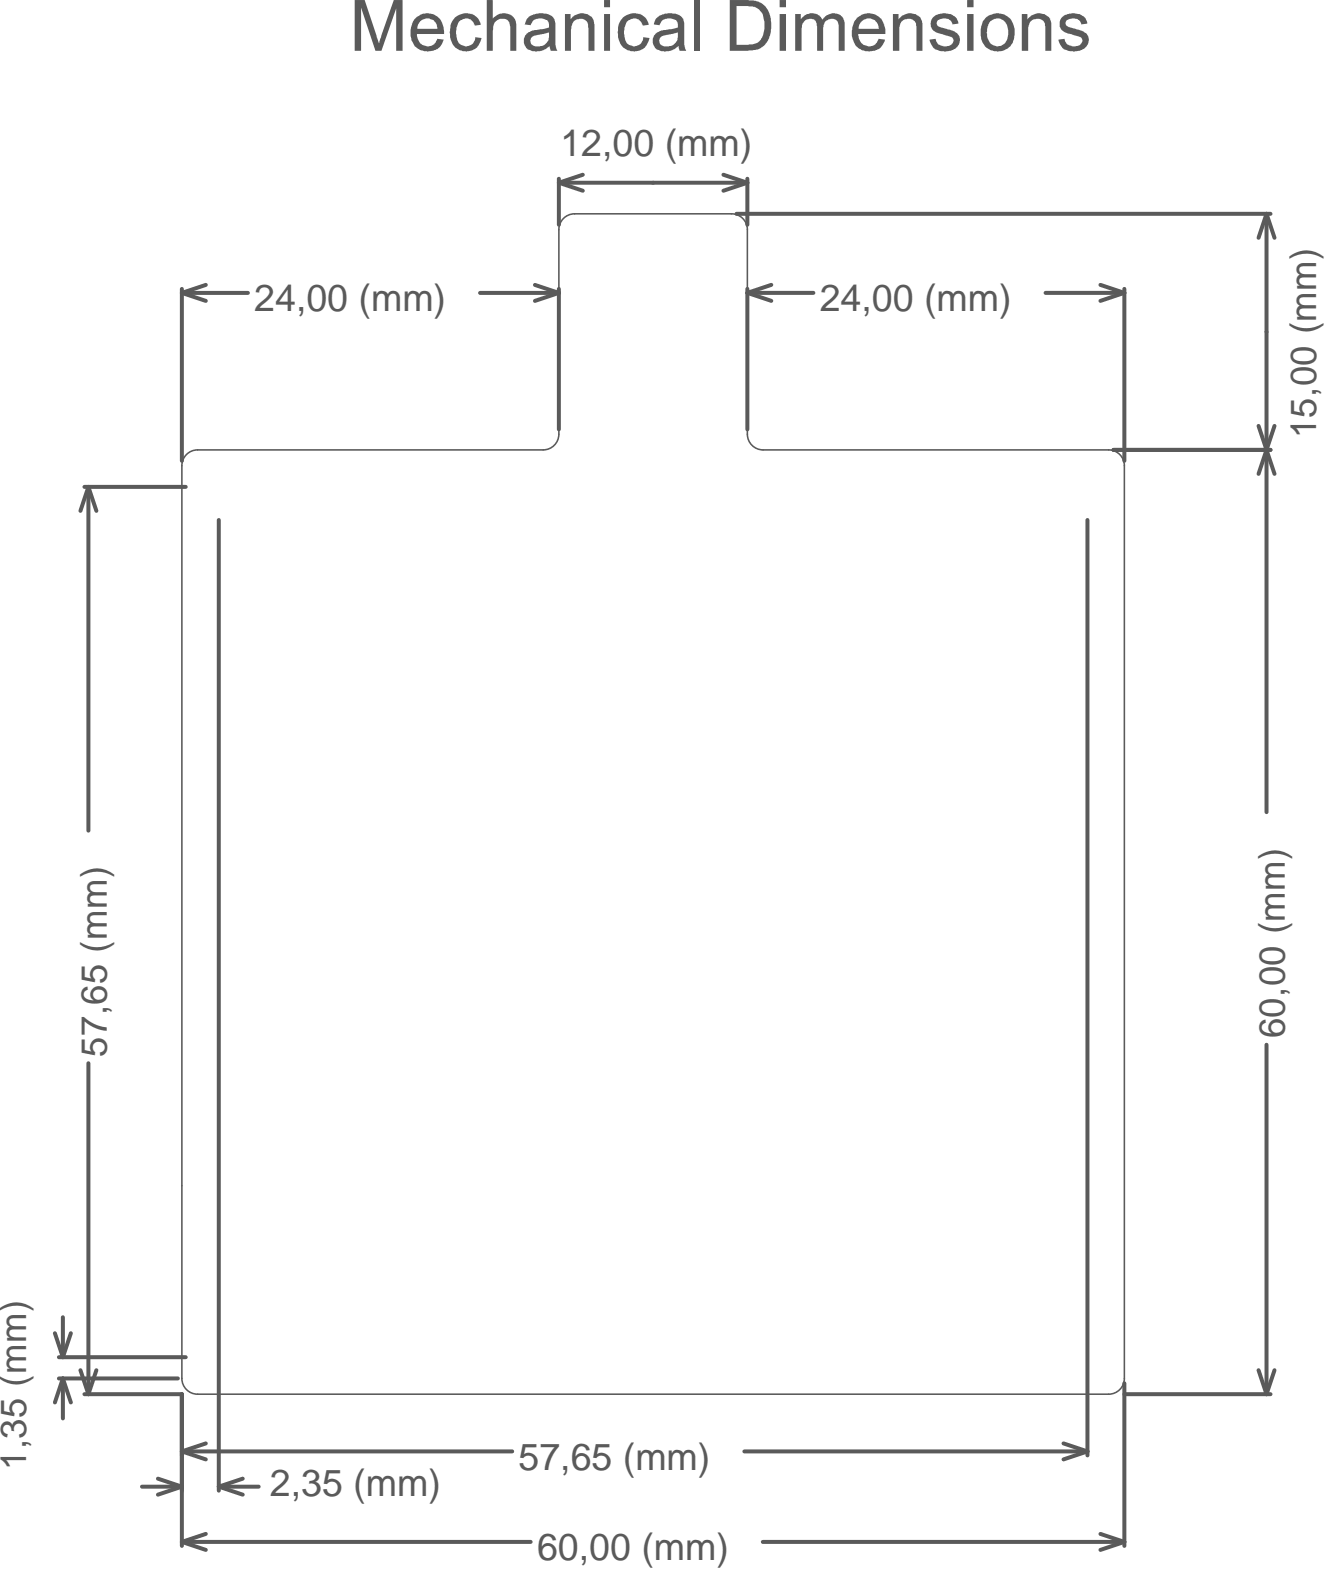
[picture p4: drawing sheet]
<svg xmlns="http://www.w3.org/2000/svg" width="141mm" height="167mm" viewBox="0 0 141 167" stroke-linecap="round" stroke-linejoin="round" font-family="sans-serif">
<g fill="none" stroke="#5a5a5a" stroke-width=".42">
<path d="M59.1 18.9v4.9M59.1 19.3l2.6 .9M59.1 19.3h20M61.7 18.5l-2.6 .8M76.6 18.5l2.5 .8M79.1 18.9v4.9M79.1 19.3l-2.5 .9M19.2 30.6v18.2M19.2 31l2.6 .8M19.2 31h7M21.8 30.1l-2.6 .9M50.8 31h8.3"/>
<path d="M56.6 30.1l2.5 .9M59.1 30.6v14.8M59.1 31l-2.5 .8M77.9 22.6h56.6M79.1 30.6v14.8M79.1 31h7M79.1 31l2.5 .8M81.6 30.1l-2.5 .9M110.7 31h8.3M116.5 30.1l2.5 .9M119 30.6v18.2M119 31l-2.5 .8"/>
<path d="M134 22.6l-.8 2.6M134 22.6v63.3M134 22.6l.9 2.6M8.9 51.5h10.8M9.4 51.5l-.9 2.5M9.4 51.5v36.4M9.4 51.5l.8 2.5M23.2 55v102.7M115.1 55v99M117.8 47.6h16.7M133.2 45.1l1.7 5M134.9 45.1l-1.7 5"/>
<path d="M9.4 112.5v35M134 110.5v37M6.7 139.3v4.3M5.8 141l.9 2.6M6.2 145.8h12.6M6.2 143.6h13.5M6.7 145.8l.8 2.6M6.7 145.8l-.9 2.6M6.7 145.8v4.3M7.5 141l-.8 2.6M8.5 145l.9 2.5M8.9 147.5h10.3v16"/>
<path d="M10.2 145l-.8 2.5M15 157.3h4.2M16.7 156.4l2.5 .9M19.2 153.5l2.6 .9M19.2 157.3l-2.5 .8M19.2 153.5h35M21.8 152.7l-2.6 .8M23.2 157.3h4.2M23.2 157.3l2.5 .8M25.7 156.4l-2.5 .9M78.8 153.5h36.3M112.6 152.7l2.5 .8"/>
<path d="M115.1 153.5l-2.5 .9M119 146.3v17.2M119 147.5h15.5M133.2 145l.8 2.5M134.9 145l-.9 2.5M19.2 163.1l2.6 .9M19.2 163.1h37M21.8 162.3l-2.6 .8M80.7 163.1h38.3M116.5 162.3l2.5 .8M119 163.1l-2.5 .9"/>
</g>
<g fill="#5a5a5a">
<path d="M37.5 0h1.1l1.5 4.6 1.6-4.6h.9v5.4h-.7v-4.5l-1.5 4.5h-.7l-1.5-4.6v4.6h-.7z"/>
<path d="M48.1 1.9a1.66 1.66 0 0 1 2.7 .5l.1 .2-.7 .1a.96 .96 0 0 0-1-.8 .96 .96 0 0 0-.9 .9 1.96 1.96 0 0 0 .4 1.9 .97 .97 0 0 0 1 .1 .97 .97 0 0 0 .6-.9l.7 .1a1.59 1.59 0 0 1-1.7 1.4 1.75 1.75 0 0 1-1.7-2.2l.1-.3a1.42 1.42 0 0 1 .4-1z"/>
<path d="M51.5 0h.6v1.9a1.43 1.43 0 0 1 2.5 .4v3.1h-.6v-2.5a.89 .89 0 0 0-.7-.9 .89 .89 0 0 0-1 .6l-.2 .7v2.1h-.6z"/>
<path d="M59.8 1.5h.6v.5a1.42 1.42 0 0 1 2.4 .1l.1 .5v2.8h-.6v-2.4a.87 .87 0 0 0-.6-1 1.02 1.02 0 0 0-1.3 1.1v2.3h-.6z"/>
<path d="M65.9 1.9a1.66 1.66 0 0 1 2.7 .5l.1 .2-.7 .1a.96 .96 0 0 0-1-.8 .96 .96 0 0 0-.9 .9 1.96 1.96 0 0 0 .4 1.9 .97 .97 0 0 0 1 .1 .97 .97 0 0 0 .6-.9l.6 .1a1.59 1.59 0 0 1-1.6 1.4 1.75 1.75 0 0 1-1.7-2.2v-.3a1.71 1.71 0 0 1 .5-1z"/>
<path d="M73.4 0h.7v5.4h-.7z"/>
<path d="M84.2 1.5h.5v.5a1.32 1.32 0 0 1 2.3 .1 1.28 1.28 0 0 1 1.2-.7 1.28 1.28 0 0 1 1.2 .8v3.2h-.6v-2.5a.78 .78 0 0 0-.6-.9 .78 .78 0 0 0-1 .5l-.1 .4v2.5h-.6v-2.6a.79 .79 0 0 0-.6-.8 .79 .79 0 0 0-.9 .5l-.2 .5v2.4h-.6z"/>
<path d="M94.5 1.5h.6v.5a1.42 1.42 0 0 1 2.5 .2v3.2h-.6v-2.4a.89 .89 0 0 0-.5-.9 .89 .89 0 0 0-.9 .1 1.11 1.11 0 0 0-.4 1.1v2.1h-.7z"/>
<path d="M98.9 1.7l.3-.1a1.8 1.8 0 0 1 2.1 .3l.1 .6-.6 .1a.86 .86 0 0 0-1.3-.6 .45 .45 0 0 0-.4 .5 .45 .45 0 0 0 .5 .4l.5 .1a1.54 1.54 0 0 1 1.5 1 1.23 1.23 0 0 1-1.4 1.4 1.61 1.61 0 0 1-1.5-.5l-.3-.7 .6-.1a1.04 1.04 0 0 0 1.7 .6 .49 .49 0 0 0 .2-.6 .49 .49 0 0 0-.5-.3l-.4-.1a2.2 2.2 0 0 1-1.4-.7 1.04 1.04 0 0 1 .3-1.3z"/>
<path d="M108.1 1.5h.6v.5a1.42 1.42 0 0 1 2.5 .2l.1 3.2h-.7v-2.4a.88 .88 0 0 0-.5-.9 .88 .88 0 0 0-1 .1l-.2 .3-.1 .4v2.5h-.7z"/>
<path d="M112.6 1.7l.2-.1a1.8 1.8 0 0 1 2.1 .3l.2 .6-.7 .1a.86 .86 0 0 0-1.3-.6 .45 .45 0 0 0-.3 .6 .45 .45 0 0 0 .5 .3l.5 .1a1.53 1.53 0 0 1 1.4 1.1 1.29 1.29 0 0 1-1.4 1.3 1.61 1.61 0 0 1-1.5-.5l-.3-.7 .7-.1a1.04 1.04 0 0 0 1.6 .6 .49 .49 0 0 0 .2-.6 .49 .49 0 0 0-.5-.3l-.4-.1a2.2 2.2 0 0 1-1.3-.7 1.04 1.04 0 0 1 .3-1.3z"/>
<path d="M44.1 1.8a1.77 1.77 0 0 1 1.9-.2 1.77 1.77 0 0 1 1 1.7v.3h-2.9a1.14 1.14 0 0 0 .7 1.2 1.14 1.14 0 0 0 1.3-.3l.2-.4 .7 .1a1.78 1.78 0 0 1-3 .8 2.36 2.36 0 0 1 .1-3.2zM44.5 2.2l-.2 .4-.1 .4h2.1a1.08 1.08 0 0 0-.6-.9 1.08 1.08 0 0 0-1.2 .1z"/>
<path d="M55.9 1.8a2.22 2.22 0 0 1 2.7 .1l.2 .5v1.5a2.23 2.23 0 0 0 .2 1.5h-.7l-.2-.5a1.9 1.9 0 0 1-2.4 .2 1.14 1.14 0 0 1-.2-1.2 1.14 1.14 0 0 1 1-.7l1.6-.3a.8 .8 0 0 0-.9-1l-.3 .1a.8 .8 0 0 0-.7 .7l-.7-.1 .2-.6zM56.4 3.9a.61 .61 0 0 0-.2 .7 .61 .61 0 0 0 .8 .3 1.09 1.09 0 0 0 1.1-1.2v-.3z"/>
<path d="M63.9 0h.7v.8h-.7zM63.9 1.5h.7v3.9h-.7z"/>
<path d="M69.5 1.9a2.18 2.18 0 0 1 2.7 0l.2 .5v1.5a2.23 2.23 0 0 0 .2 1.5h-.7l-.1-.5a1.97 1.97 0 0 1-2.5 .2 1.12 1.12 0 0 1-.2-1.2 1.12 1.12 0 0 1 1-.7l1.6-.3a.8 .8 0 0 0-.9-1l-.2 .1a.8 .8 0 0 0-.8 .7l-.6-.1zM70 3.9a.61 .61 0 0 0-.1 .7 .61 .61 0 0 0 .7 .3 1.09 1.09 0 0 0 1.1-1.2v-.3z"/>
<path d="M77.2 0h1.9a2.18 2.18 0 0 1 2.5 2.2 2.86 2.86 0 0 1-1.1 2.9l-.9 .2-2.4 .1zM77.9 .6v4.1h1.2a1.54 1.54 0 0 0 1.8-1.4 2.23 2.23 0 0 0-.9-2.5l-.8-.2z"/>
<path d="M82.5 0h.7v.8h-.7zM82.5 1.5h.7v3.9h-.7z"/>
<path d="M90.8 1.8a1.77 1.77 0 0 1 1.9-.2 1.77 1.77 0 0 1 1 1.7v.3h-2.9a1.14 1.14 0 0 0 .7 1.2 1.14 1.14 0 0 0 1.3-.3l.2-.4 .7 .1a1.57 1.57 0 0 1-2 1.2 1.59 1.59 0 0 1-1.5-1.5 2.32 2.32 0 0 1 .6-2.1zM91.3 2.2l-.3 .4-.1 .4h2.1a1.07 1.07 0 0 0-.6-1 1.07 1.07 0 0 0-1.1 .2z"/>
<path d="M102.4 0h.6v.8h-.6zM102.4 1.5h.6v3.9h-.6z"/>
<path d="M104.4 1.8h.1a1.87 1.87 0 0 1 2.1-.1 1.87 1.87 0 0 1 .8 2 1.81 1.81 0 0 1-2.1 1.7 1.81 1.81 0 0 1-1.5-2.1v-.5a1.57 1.57 0 0 1 .6-1zM104.8 2.2a1.87 1.87 0 0 0 .2 2.5 1.13 1.13 0 0 0 1.7-1 1.88 1.88 0 0 0-.5-1.6l-.5-.2h-.3z"/>
</g>
<path d="M19.7 48.1l.8-.4 .4-.1h36.6a1.66 1.66 0 0 0 1.6-1.7v-21.6a1.66 1.66 0 0 1 1.7-1.7h16.6a1.66 1.66 0 0 1 1.7 1.7v21.6a1.66 1.66 0 0 0 1.7 1.7h36.5a1.66 1.66 0 0 1 1.7 1.7v96.5a1.66 1.66 0 0 1-1.7 1.7h-96.4a1.66 1.66 0 0 1-1.7-1.7v-96.5l.1-.5z" fill="none" stroke="#5a5a5a" stroke-width=".17"/>
<g font-size="4" fill="#5a5a5a">
<text x="59.3" y="16.5">12,00 (mm)</text>
<text x="26.9" y="32.9">24,00 (mm)</text>
<text x="86.8" y="32.9">24,00 (mm)</text>
<text x="54.9" y="155.5">57,65 (mm)</text>
<text x="28.6" y="158.3">2,35 (mm)</text>
<text x="56.8" y="165.1">60,00 (mm)</text>
</g>
<g font-size="3.9" fill="#5a5a5a">
<text x="139.3" y="46.4" transform="rotate(-90 139.3 46.4)">15,00 (mm)</text>
<text x="11.3" y="111.8" transform="rotate(-90 11.3 111.8)">57,65 (mm)</text>
<text x="136" y="109.8" transform="rotate(-90 136 109.8)">60,00 (mm)</text>
<text x="2.8" y="155.5" transform="rotate(-90 2.8 155.5)">1,35 (mm)</text>
</g>
</svg>
